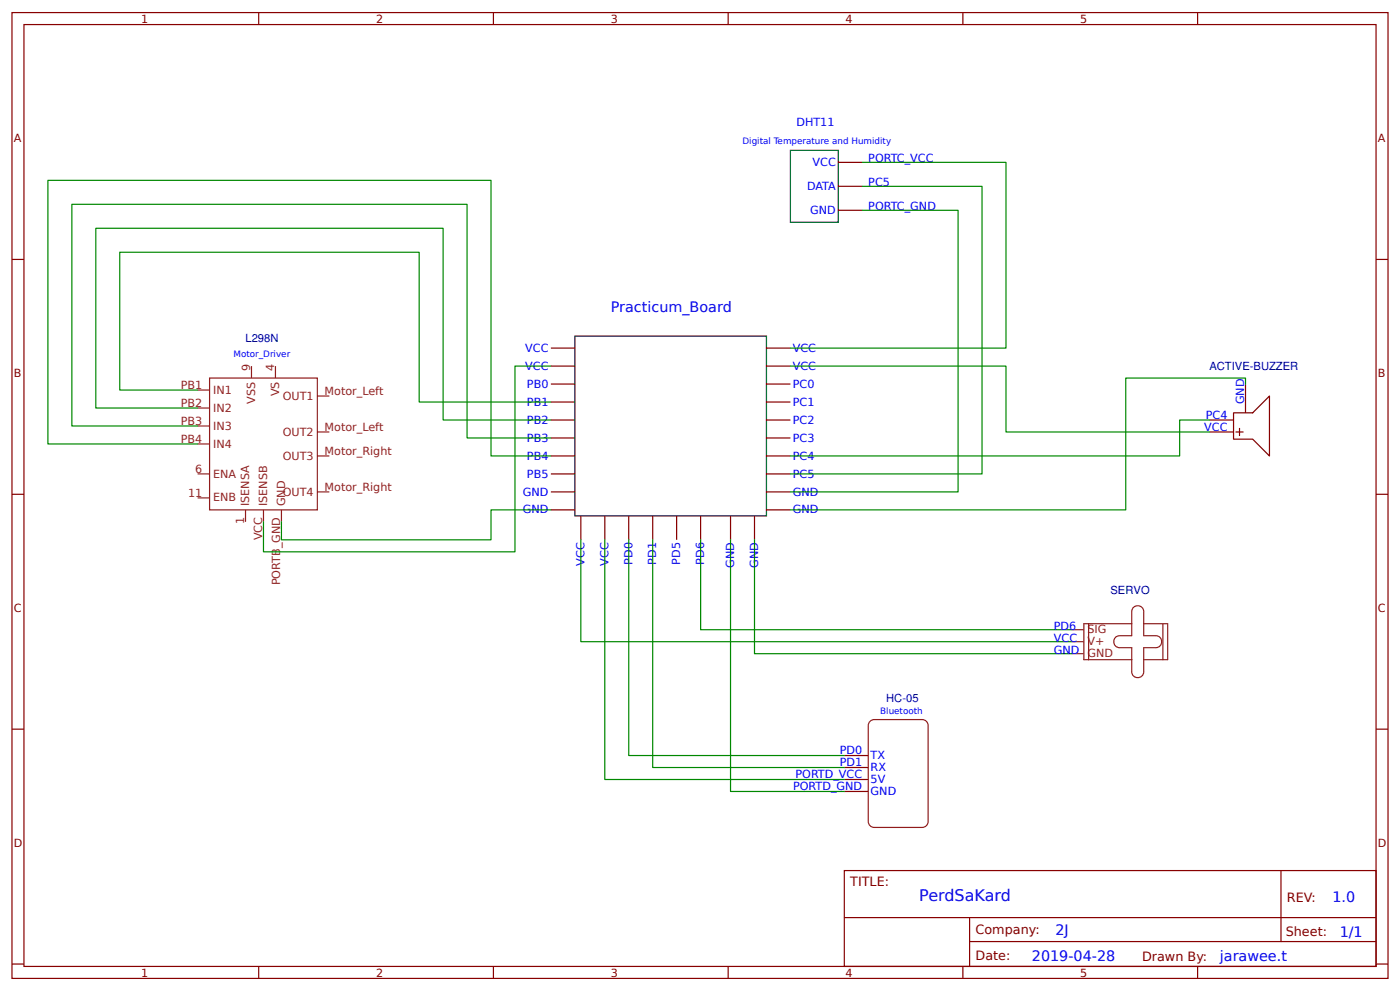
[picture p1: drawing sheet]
<svg xmlns="http://www.w3.org/2000/svg" width="309mm" height="219mm" viewBox="0 0 309 219" stroke-linecap="round" stroke-linejoin="round" font-family="sans-serif">
<g fill="none" stroke="#800" stroke-width=".26">
<path d="M2.6 2.8h304.1v213.2h-304.1zM5.3 5.4h298.7v208h-298.7zM57.1 2.8v2.6M109 2.8v2.6M160.9 2.8v2.6M212.7 2.8v2.6M264.6 2.8v2.6M185.2 35.9h5.3M2.6 57.3h2.7M185.2 41.1h5.3M185.2 46.4h5.3M304 57.3h2.7"/>
<path d="M121.7 76.9h5.3M169.3 76.9h5.3M121.7 84.8h5.3M121.7 88.8h5.3M121.7 92.7h5.3M121.7 96.7h5.3M121.7 80.8h5.3M169.3 84.8h5.3M169.3 88.8h5.3M169.3 92.7h5.3M169.3 96.7h5.3M169.3 80.8h5.3"/>
<path d="M267.2 92.7h5.3M267.2 95.4h5.3M272.5 91.1h4.3l3.7-3.7v13.3l-3.7-3.7h-4.3zM273 95.4h1.6M273.8 94.6v1.6M275.2 84.8v6.3M2.6 109.1h2.7M121.7 100.7h5.3M121.7 104.6h5.3M121.7 108.6h5.3M121.7 112.6h5.3M128.3 113.9v5.3"/>
<path d="M133.6 113.9v5.3M138.9 113.9v5.3M144.2 113.9v5.3M149.5 113.9v5.3M154.8 113.9v5.3M161.4 113.9v5.3M166.7 113.9v5.3M169.3 100.7h5.3M169.3 104.6h5.3M169.3 108.6h5.3M169.3 112.6h5.3M304 109.1h2.7"/>
<path d="M2.6 161h2.7M186.5 166.8h5.3M186.5 169.5h5.3M186.5 172.1h5.3M186.5 174.8h5.3M304 161h2.7M186.5 192.2h117.5v21.2h-117.5zM283 192.2v15.7M2.6 212.9h2.7M57.1 213.4v2.6M109 213.4v2.6M160.9 213.4v2.6"/>
<path d="M186.6 202.6h117.3M212.7 213.4v2.6M214.2 207.9h89.7M214.2 202.6v10.6M264.6 213.4v2.6M304 212.9h2.7"/>
</g>
<path d="M174.6 33.2h10.6v15.9h-10.6zM127 74.2h42.3v39.7h-42.3z" fill="none" stroke="#000" stroke-width=".26"/>
<g fill="none" stroke="#8d2323" stroke-width=".26">
<path d="M43.7 86.1h2.6M43.7 90.1h2.6M43.7 94.1h2.6M43.7 98h2.6M46.3 83.5h23.8v29.1h-23.8zM55.6 80.8v2.7M60.9 80.8v2.7M70.1 87.4h2.7M70.1 95.4h2.7M43.7 104.6h2.6M43.7 109.9h2.6M54.2 112.6v2.6"/>
<path d="M58.2 112.6v2.6M62.2 112.6v2.6M70.1 100.7h2.7M70.1 108.6h2.7M236.8 139h2.6M240.5 137.7v8M250 137.7h-10.6v8h10.6M250.4 134.1a1.34 1.34 0 0 1 1.5-.3 1.34 1.34 0 0 1 .8 1.3v5.3h2.6a1.32 1.32 0 0 1 1.3 1.3 1.32 1.32 0 0 1-1.3 1.3h-2.6v5.3a1.32 1.32 0 0 1-1.3 1.3 1.32 1.32 0 0 1-1.4-1.3v-5.3h-2.6a1.32 1.32 0 0 1-1.3-1.3 1.32 1.32 0 0 1 1.3-1.3h2.6v-5.3l.1-.6zM252.7 137.7h5.3v8h-5.3M256.9 137.7v8M192.1 159.4l.6-.5h.4h10.6a1.32 1.32 0 0 1 1.4 1.3v21.2a1.32 1.32 0 0 1-1.4 1.3h-10.6a1.32 1.32 0 0 1-1.3-1.3v-21.2zM236.8 141.7h2.6"/>
<path d="M236.8 144.3h2.6"/>
</g>
<g fill="none" stroke="#080" stroke-width=".26">
<path d="M190.5 35.9h31.7v41h-47.6M190.5 41.1h26.5v63.5h-42.4M190.5 46.4h21.2v62.2h-37.1M43.7 86.1h-17.2v-30.4h66.1v33.1h29.1M43.7 90.1h-22.5v-39.7h76.7v42.3h23.8M43.7 94.1h-27.8v-49h87.3v51.6h18.5M43.7 98h-33.1v-58.2h97.9v60.9h13.2M121.7 80.8h-7.9v41h-55.6v-6.6M174.6 80.8h47.6v14.6h45M267.2 92.7h-6.6v8h-86M275.2 84.8v-1.3h-26.5v29.1h-74.1M121.7 112.6h-13.2v6.6h-46.3v-4"/>
<path d="M128.3 119.2v22.5h108.5M133.6 119.2v52.9h52.9M138.9 119.2v47.6h47.6M144.2 119.2v50.3h42.3M154.8 119.2v19.8h82M161.4 119.2v55.6h25.1M166.7 119.2v25.1h70.1"/>
</g>
<text font-size="3.5" fill="#00f" x="203.1" y="199">PerdSaKard</text>
<g font-size="3.2" fill="#00f">
<text x="134.9" y="68.9">Practicum_Board</text>
<text x="294.4" y="199.2">1.0</text>
<text x="233.2" y="206.3">2J</text>
<text x="296" y="206.9">1/1</text>
<text x="228" y="212.2">2019-04-28</text>
<text x="269.5" y="212.1">jarawee.t</text>
</g>
<g font-size="2.8" fill="#800">
<text x="187.9" y="195.7">TITLE:</text>
<text x="284.3" y="199.2">REV:</text>
<text x="215.5" y="206.3">Company:</text>
<text x="284.1" y="206.8">Sheet:</text>
<text x="215.5" y="212.1">Date:</text>
<text x="252.3" y="212.1">Drawn By:</text>
</g>
<g font-size="2.5" fill="#800">
<text x="31.2" y="5">1</text>
<text x="83.1" y="5">2</text>
<text x="134.9" y="5">3</text>
<text x="186.8" y="5">4</text>
<text x="238.7" y="5">5</text>
<text x="3" y="31.4">A</text>
<text x="304.4" y="31.4">A</text>
<text x="3" y="83.2">B</text>
<text x="304.4" y="83.2">B</text>
<text x="3" y="135.1">C</text>
<text x="304.4" y="135.1">C</text>
<text x="3" y="186.9">D</text>
<text x="304.4" y="186.9">D</text>
<text x="31.2" y="215.6">1</text>
<text x="83.1" y="215.6">2</text>
<text x="134.9" y="215.6">3</text>
<text x="186.8" y="215.6">4</text>
<text x="238.7" y="215.6">5</text>
</g>
<g font-size="2.5" fill="#00f">
<text x="175.9" y="27.9">DHT11</text>
<text x="191.8" y="35.9">PORTC_VCC</text>
<text x="178.3" y="41.9">DATA</text>
<text x="179.5" y="36.6">VCC</text>
<text x="191.8" y="41.1">PC5</text>
<text x="179" y="47.2">GND</text>
<text x="191.8" y="46.4">PORTC_GND</text>
<text x="116" y="77.7">VCC</text>
<text x="175.2" y="77.7">VCC</text>
<text x="116" y="81.6">VCC</text>
<text x="175.2" y="81.6">VCC</text>
<text x="116.4" y="85.6">PB0</text>
<text x="116.4" y="89.6">PB1</text>
<text x="175.2" y="85.6">PC0</text>
<text x="175.2" y="89.6">PC1</text>
<text x="274.9" y="89.3" transform="rotate(-90 274.9 89.3)">GND</text>
<text x="116.4" y="93.5">PB2</text>
<text x="175.2" y="93.5">PC2</text>
<text x="266.1" y="95.1">VCC</text>
<text x="266.4" y="92.5">PC4</text>
<text x="116.4" y="97.5">PB3</text>
<text x="116.4" y="101.5">PB4</text>
<text x="175.2" y="97.5">PC3</text>
<text x="175.2" y="101.5">PC4</text>
<text x="116.4" y="105.4">PB5</text>
<text x="175.2" y="105.4">PC5</text>
<text x="115.5" y="109.4">GND</text>
<text x="115.5" y="113.4">GND</text>
<text x="175.2" y="109.4">GND</text>
<text x="175.2" y="113.4">GND</text>
<text x="129.1" y="124.9" transform="rotate(-90 129.1 124.9)">VCC</text>
<text x="134.4" y="124.9" transform="rotate(-90 134.4 124.9)">VCC</text>
<text x="139.7" y="124.7" transform="rotate(-90 139.7 124.7)">PD0</text>
<text x="145" y="124.7" transform="rotate(-90 145 124.7)">PD1</text>
<text x="150.3" y="124.7" transform="rotate(-90 150.3 124.7)">PD5</text>
<text x="155.6" y="124.7" transform="rotate(-90 155.6 124.7)">PD6</text>
<text x="162.2" y="125.4" transform="rotate(-90 162.2 125.4)">GND</text>
<text x="167.5" y="125.4" transform="rotate(-90 167.5 125.4)">GND</text>
<text x="232.8" y="139">PD6</text>
<text x="232.8" y="141.7">VCC</text>
<text x="232.8" y="144.3">GND</text>
<text x="185.5" y="166.6">PD0</text>
<text x="192.4" y="167.6">TX</text>
<text x="175.7" y="171.8">PORTD_VCC</text>
<text x="185.5" y="169.2">PD1</text>
<text x="192.4" y="170.3">RX</text>
<text x="192.4" y="172.9">5V</text>
<text x="175.2" y="174.5">PORTD_GND</text>
<text x="192.4" y="175.6">GND</text>
</g>
<g font-size="2.5" fill="#000080">
<text x="54.2" y="75.4">L298N</text>
<text x="267.2" y="81.7">ACTIVE-BUZZER</text>
<text x="245.3" y="131.1">SERVO</text>
<text x="195.8" y="154.9">HC-05</text>
</g>
<g font-size="2.5" fill="#8d2323">
<text x="55.3" y="81.9" transform="rotate(-90 55.3 81.9)">9</text>
<text x="60.6" y="81.9" transform="rotate(-90 60.6 81.9)">4</text>
<text x="40" y="85.9">PB1</text>
<text x="40" y="89.8">PB2</text>
<text x="47.1" y="86.9">IN1</text>
<text x="56.4" y="89.1" transform="rotate(-90 56.4 89.1)">VSS</text>
<text x="61.6" y="87.5" transform="rotate(-90 61.6 87.5)">VS</text>
<text x="62.5" y="88.2">OUT1</text>
<text x="71.7" y="87.2">Motor_Left</text>
<text x="40" y="93.8">PB3</text>
<text x="47.1" y="90.9">IN2</text>
<text x="47.1" y="94.9">IN3</text>
<text x="71.7" y="95.1">Motor_Left</text>
<text x="40" y="97.8">PB4</text>
<text x="47.1" y="98.8">IN4</text>
<text x="62.5" y="96.2">OUT2</text>
<text x="62.5" y="101.5">OUT3</text>
<text x="71.7" y="100.4">Motor_Right</text>
<text x="43.1" y="104.4">6</text>
<text x="47.1" y="105.4">ENA</text>
<text x="41.6" y="109.7">11</text>
<text x="47.1" y="110.7">ENB</text>
<text x="55" y="111.8" transform="rotate(-90 55 111.8)">ISENSA</text>
<text x="59" y="111.8" transform="rotate(-90 59 111.8)">ISENSB</text>
<text x="62.5" y="109.4">OUT4</text>
<text x="63" y="111.8" transform="rotate(-90 63 111.8)">GND</text>
<text x="71.7" y="108.3">Motor_Right</text>
<text x="54" y="115.7" transform="rotate(-90 54 115.7)">1</text>
<text x="57.9" y="119.3" transform="rotate(-90 57.9 119.3)">VCC</text>
<text x="61.9" y="129.2" transform="rotate(-90 61.9 129.2)">PORTB_GND</text>
<text x="240.2" y="139.8">SIG</text>
<text x="240.2" y="142.5">V+</text>
<text x="240.2" y="145.1">GND</text>
</g>
<g font-size="1.9" fill="#00f">
<text x="164" y="31.9">Digital Temperature and Humidity</text>
<text x="51.6" y="78.8">Motor_Driver</text>
<text x="194.5" y="157.6">Bluetooth</text>
</g>
</svg>
